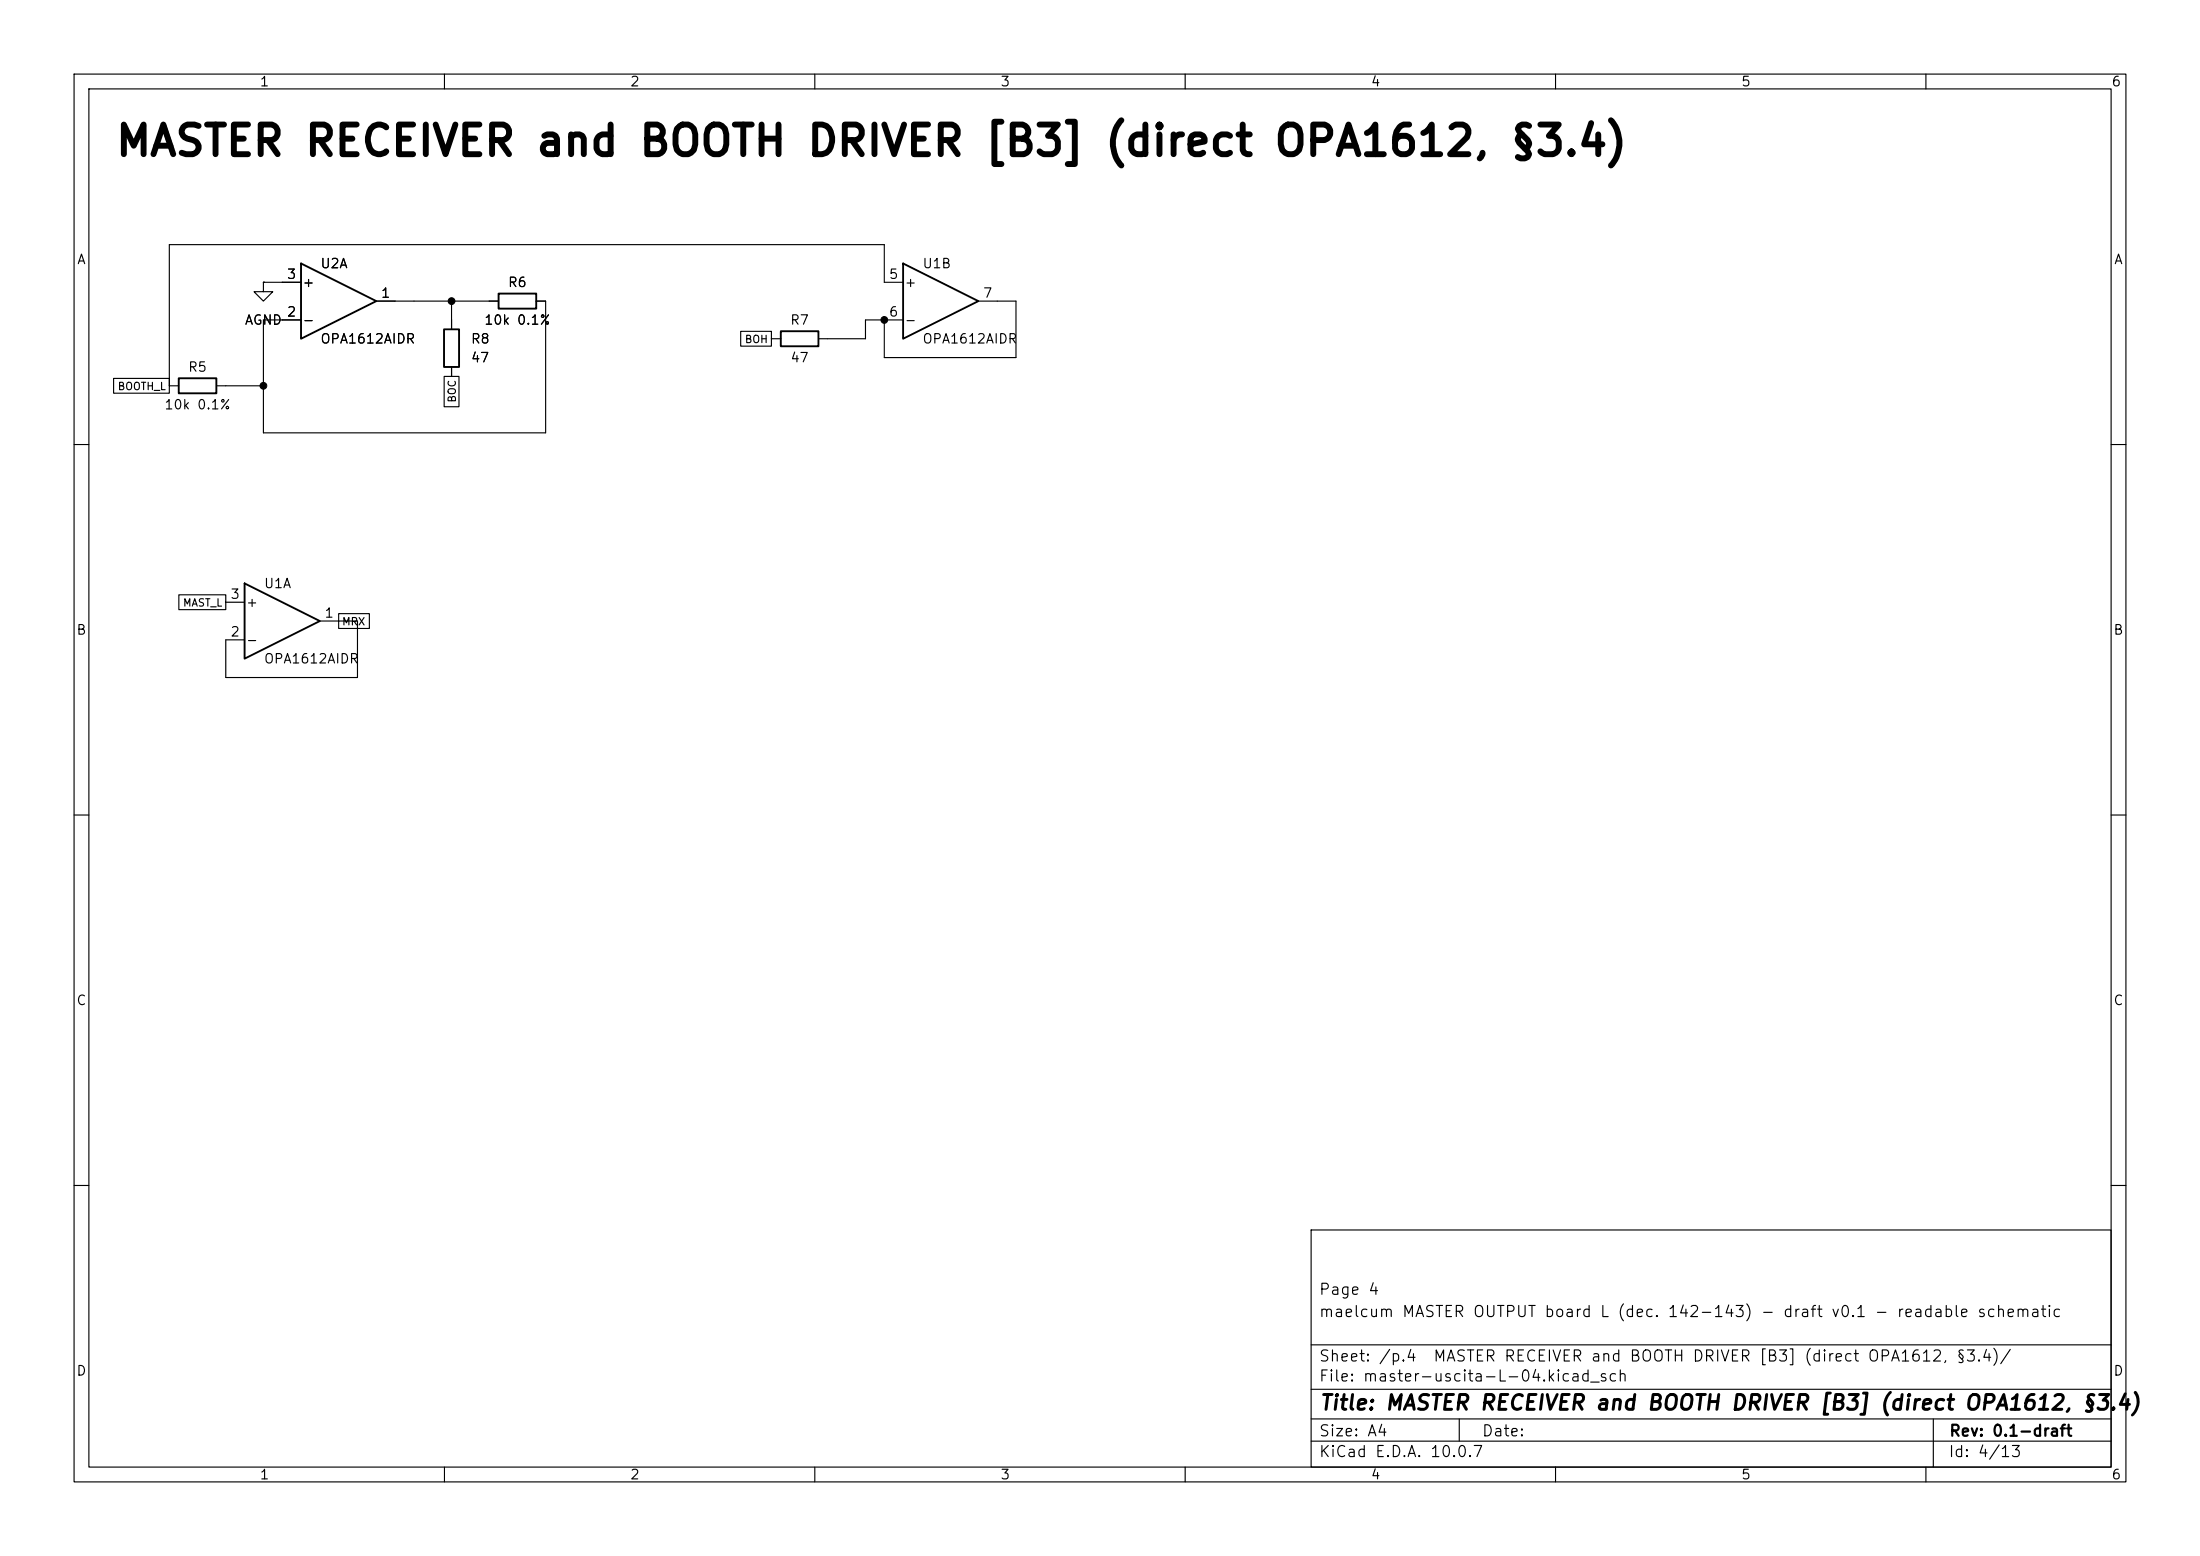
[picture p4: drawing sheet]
(kicad_sch
 (version 20260101)
 (generator "eeschema")
 (generator_version "10.0")
 (paper "A4")
 (title_block
  (title "MASTER RECEIVER and BOOTH DRIVER [B3] (direct OPA1612, §3.4)")
  (rev "0.1-draft")
  (comment 1 "maelcum MASTER OUTPUT board L (dec. 142-143) - draft v0.1 - readable schematic")
  (comment 2 "Page 4"))
 (lib_symbols
  (symbol
   "Amplifier_Operational:OPA1612AxD"
   (pin_names
    (offset 0.127)) (exclude_from_sim no) (in_bom yes) (on_board yes)
   (in_pos_files yes)
   (duplicate_pin_numbers_are_jumpers no)
   (property
    "Reference"
    "U" (at 0 5.08 0) (show_name no) (do_not_autoplace no) (effects (font (size 1.27 1.27)) (justify left)))
   (property
    "Value"
    "OPA1612AxD" (at 0 -5.08 0) (show_name no) (do_not_autoplace no) (effects (font (size 1.27 1.27)) (justify left)))
   (property
    "Footprint"
    "" (at 0 0 0) (show_name no) (do_not_autoplace no) (hide yes) (effects (font (size 1.27 1.27))))
   (property
    "Datasheet"
    "http://www.ti.com/lit/ds/symlink/opa1612.pdf" (at 0 0 0) (show_name no) (do_not_autoplace no) (hide yes) (effects (font (size 1.27 1.27))))
   (property
    "Description"
    "Dual SoundPlus High Performance, Bipolar-Input Audio Operational Amplifiers, SOIC-8" (at 0 0 0) (show_name no) (do_not_autoplace no) (hide yes) (effects (font (size 1.27 1.27))))
   (property
    "ki_locked"
    "" (at 0 0 0) (show_name no) (do_not_autoplace no) (effects (font (size 1.27 1.27))))
   (property
    "ki_keywords"
    "dual opamp" (at 0 0 0) (show_name no) (do_not_autoplace no) (hide yes) (effects (font (size 1.27 1.27))))
   (property
    "ki_fp_filters"
    "SOIC*3.9x4.9mm*P1.27mm* DIP*W7.62mm* TO*99* OnSemi*Micro8* TSSOP*3x3mm*P0.65mm* TSSOP*4.4x3mm*P0.65mm* MSOP*3x3mm*P0.65mm* SSOP*3.9x4.9mm*P0.635mm* LFCSP*2x2mm*P0.5mm* *SIP* SOIC*5.3x6.2mm*P1.27mm*" (at 0 0 0) (show_name no) (do_not_autoplace no) (hide yes) (effects (font (size 1.27 1.27))))
   (symbol
    "OPA1612AxD_1_1"
    (polyline (pts (xy -5.08 5.08) (xy 5.08 0) (xy -5.08 -5.08) (xy -5.08 5.08)) (stroke (width 0.254) (type default)) (fill (type background)))
    (pin
    output
    line (at 7.62 0 180) (length 2.54) (name
    "" (effects (font (size 1.27 1.27)))) (number
    "1" (effects (font (size 1.27 1.27)))))
    (pin
    input
    line (at -7.62 -2.54 0) (length 2.54) (name
    "-" (effects (font (size 1.27 1.27)))) (number
    "2" (effects (font (size 1.27 1.27)))))
    (pin
    input
    line (at -7.62 2.54 0) (length 2.54) (name
    "+" (effects (font (size 1.27 1.27)))) (number
    "3" (effects (font (size 1.27 1.27))))))
   (symbol
    "OPA1612AxD_2_1"
    (polyline (pts (xy -5.08 5.08) (xy 5.08 0) (xy -5.08 -5.08) (xy -5.08 5.08)) (stroke (width 0.254) (type default)) (fill (type background)))
    (pin
    input
    line (at -7.62 2.54 0) (length 2.54) (name
    "+" (effects (font (size 1.27 1.27)))) (number
    "5" (effects (font (size 1.27 1.27)))))
    (pin
    input
    line (at -7.62 -2.54 0) (length 2.54) (name
    "-" (effects (font (size 1.27 1.27)))) (number
    "6" (effects (font (size 1.27 1.27)))))
    (pin
    output
    line (at 7.62 0 180) (length 2.54) (name
    "" (effects (font (size 1.27 1.27)))) (number
    "7" (effects (font (size 1.27 1.27))))))
   (symbol
    "OPA1612AxD_3_1"
    (pin
    power_in
    line (at -2.54 -7.62 90) (length 3.81) (name
    "V-" (effects (font (size 1.27 1.27)))) (number
    "4" (effects (font (size 1.27 1.27)))))
    (pin
    power_in
    line (at -2.54 7.62 270) (length 3.81) (name
    "V+" (effects (font (size 1.27 1.27)))) (number
    "8" (effects (font (size 1.27 1.27))))))
   (embedded_fonts no))
  (symbol
   "Device:R"
   (pin_numbers (hide yes))
   (pin_names
    (offset 0)) (exclude_from_sim no) (in_bom yes) (on_board yes)
   (in_pos_files yes)
   (duplicate_pin_numbers_are_jumpers no)
   (property
    "Reference"
    "R" (at 2.032 0 90) (show_name no) (do_not_autoplace no) (effects (font (size 1.27 1.27))))
   (property
    "Value"
    "R" (at 0 0 90) (show_name no) (do_not_autoplace no) (effects (font (size 1.27 1.27))))
   (property
    "Footprint"
    "" (at -1.778 0 90) (show_name no) (do_not_autoplace no) (hide yes) (effects (font (size 1.27 1.27))))
   (property
    "Datasheet"
    "" (at 0 0 0) (show_name no) (do_not_autoplace no) (hide yes) (effects (font (size 1.27 1.27))))
   (property
    "Description"
    "Resistor" (at 0 0 0) (show_name no) (do_not_autoplace no) (hide yes) (effects (font (size 1.27 1.27))))
   (property
    "ki_keywords"
    "R res resistor" (at 0 0 0) (show_name no) (do_not_autoplace no) (hide yes) (effects (font (size 1.27 1.27))))
   (property
    "ki_fp_filters"
    "R_*" (at 0 0 0) (show_name no) (do_not_autoplace no) (hide yes) (effects (font (size 1.27 1.27))))
   (symbol
    "R_0_1"
    (rectangle (start -1.016 -2.54) (end 1.016 2.54) (stroke (width 0.254) (type default)) (fill (type none))))
   (symbol
    "R_1_1"
    (pin
    passive
    line (at 0 3.81 270) (length 1.27) (name
    "" (effects (font (size 1.27 1.27)))) (number
    "1" (effects (font (size 1.27 1.27)))))
    (pin
    passive
    line (at 0 -3.81 90) (length 1.27) (name
    "" (effects (font (size 1.27 1.27)))) (number
    "2" (effects (font (size 1.27 1.27))))))
   (embedded_fonts no))
  (symbol
   "power:GND"
   (power global)
   (pin_numbers (hide yes))
   (pin_names
    (offset 0) (hide yes)) (exclude_from_sim no) (in_bom yes) (on_board yes)
   (in_pos_files yes)
   (duplicate_pin_numbers_are_jumpers no)
   (property
    "Reference"
    "#PWR" (at 0 -6.35 0) (show_name no) (do_not_autoplace no) (hide yes) (effects (font (size 1.27 1.27))))
   (property
    "Value"
    "GND" (at 0 -3.81 0) (show_name no) (do_not_autoplace no) (effects (font (size 1.27 1.27))))
   (property
    "Footprint"
    "" (at 0 0 0) (show_name no) (do_not_autoplace no) (hide yes) (effects (font (size 1.27 1.27))))
   (property
    "Datasheet"
    "" (at 0 0 0) (show_name no) (do_not_autoplace no) (hide yes) (effects (font (size 1.27 1.27))))
   (property
    "Description"
    "Power symbol creates a global label with name \"GND\" , ground" (at 0 0 0) (show_name no) (do_not_autoplace no) (hide yes) (effects (font (size 1.27 1.27))))
   (property
    "ki_keywords"
    "global power" (at 0 0 0) (show_name no) (do_not_autoplace no) (hide yes) (effects (font (size 1.27 1.27))))
   (symbol
    "GND_0_1"
    (polyline (pts (xy 0 0) (xy 0 -1.27) (xy 1.27 -1.27) (xy 0 -2.54) (xy -1.27 -1.27) (xy 0 -1.27)) (stroke (width 0) (type default)) (fill (type none))))
   (symbol
    "GND_1_1"
    (pin
    power_in
    line (at 0 0 270) (length 0) (name
    "" (effects (font (size 1.27 1.27)))) (number
    "1" (effects (font (size 1.27 1.27))))))
   (embedded_fonts no)))
 (text
  "MASTER RECEIVER and BOOTH DRIVER [B3] (direct OPA1612, §3.4)"
  (exclude_from_sim no)
  (at 15.24 21.59 0)
  (effects (font (size 4 4)
    (bold yes)) (justify left bottom)))
 (symbol
  (lib_id "Amplifier_Operational:OPA1612AxD")
  (at 45.72 40.64 0)
  (unit 1)
  (body_style 1)
  (exclude_from_sim no)
  (in_bom yes)
  (on_board yes)
  (dnp no)
  (property
   "Reference"
   "U2" (at 43.18 35.56 0) (effects (font (size 1.27 1.27)) (justify left)))
  (property
   "Value"
   "OPA1612AIDR" (at 43.18 45.72 0) (effects (font (size 1.27 1.27)) (justify left)))
  (property
   "Footprint"
   "Package_SO:SOIC-8_3.9x4.9mm_P1.27mm" (at 45.72 40.64 0) (effects (font (size 1.27 1.27)) (justify left) (hide yes)))
  (property
   "Datasheet"
   "" (at 45.72 40.64 0) (effects (font (size 1.27 1.27)) (justify left) (hide yes)))
  (property
   "Nota"
   "freddo del booth; sezione B libera a massa" (at 45.72 40.64 0) (effects (font (size 1.27 1.27)) (justify left) (hide yes)))
  (pin
   "1")
  (pin
   "2")
  (pin
   "3")
  (instances (project
    "master-uscita-L" (path
    "/cc71cb06-0b2d-556a-b328-36d22986674b/81eed4e2-5057-523c-860a-599256eb7e64" (reference "U2") (unit 1)))))
 (wire
  (pts (xy 53.34 40.64) (xy 55.88 40.64))
  (stroke (width 0) (type default)))
 (symbol
  (lib_id "Device:R")
  (at 60.96 46.99 0)
  (unit 1)
  (body_style 1)
  (exclude_from_sim no)
  (in_bom yes)
  (on_board yes)
  (dnp no)
  (property
   "Reference"
   "R8" (at 63.5 45.72 0) (effects (font (size 1.27 1.27)) (justify left)))
  (property
   "Value"
   "47" (at 63.5 48.26 0) (effects (font (size 1.27 1.27)) (justify left)))
  (property
   "Footprint"
   "Resistor_SMD:R_0805_2012Metric" (at 60.96 46.99 0) (effects (font (size 1.27 1.27)) (justify left) (hide yes)))
  (property
   "Datasheet"
   "" (at 60.96 46.99 0) (effects (font (size 1.27 1.27)) (justify left) (hide yes)))
  (pin
   "1")
  (pin
   "2")
  (instances (project
    "master-uscita-L" (path
    "/cc71cb06-0b2d-556a-b328-36d22986674b/81eed4e2-5057-523c-860a-599256eb7e64" (reference "R8") (unit 1)))))
 (symbol
  (lib_id "Device:R")
  (at 69.85 40.64 270)
  (unit 1)
  (body_style 1)
  (exclude_from_sim no)
  (in_bom yes)
  (on_board yes)
  (dnp no)
  (property
   "Reference"
   "R6" (at 69.85 38.1 90) (effects (font (size 1.27 1.27))))
  (property
   "Value"
   "10k 0.1%" (at 69.85 43.18 90) (effects (font (size 1.27 1.27))))
  (property
   "Footprint"
   "Resistor_SMD:R_0805_2012Metric" (at 69.85 40.64 0) (effects (font (size 1.27 1.27)) (justify left) (hide yes)))
  (property
   "Datasheet"
   "" (at 69.85 40.64 0) (effects (font (size 1.27 1.27)) (justify left) (hide yes)))
  (pin
   "1")
  (pin
   "2")
  (instances (project
    "master-uscita-L" (path
    "/cc71cb06-0b2d-556a-b328-36d22986674b/81eed4e2-5057-523c-860a-599256eb7e64" (reference "R6") (unit 1)))))
 (wire
  (pts (xy 55.88 40.64) (xy 60.96 40.64))
  (stroke (width 0) (type default)))
 (wire
  (pts (xy 60.96 40.64) (xy 60.96 43.18))
  (stroke (width 0) (type default)))
 (wire
  (pts (xy 60.96 40.64) (xy 66.04 40.64))
  (stroke (width 0) (type default)))
 (junction
  (at 60.96 40.64)
  (diameter 0)
  (color 0 0 0 0))
 (wire
  (pts (xy 38.1 38.1) (xy 35.56 38.1))
  (stroke (width 0) (type default)))
 (symbol
  (lib_id "power:GND")
  (at 35.56 38.1 0)
  (unit 1)
  (body_style 1)
  (exclude_from_sim no)
  (in_bom yes)
  (on_board yes)
  (dnp no)
  (property
   "Reference"
   "#PWR001" (at 35.56 38.1 0) (effects (font (size 1.27 1.27)) (justify left) (hide yes)))
  (property
   "Value"
   "AGND" (at 35.56 43.18 0) (effects (font (size 1.27 1.27))))
  (property
   "Footprint"
   "" (at 35.56 38.1 0) (effects (font (size 1.27 1.27)) (justify left) (hide yes)))
  (property
   "Datasheet"
   "" (at 35.56 38.1 0) (effects (font (size 1.27 1.27)) (justify left) (hide yes)))
  (pin
   "1")
  (instances (project
    "master-uscita-L" (path
    "/cc71cb06-0b2d-556a-b328-36d22986674b/81eed4e2-5057-523c-860a-599256eb7e64" (reference "#PWR001") (unit 1)))))
 (wire
  (pts (xy 38.1 43.18) (xy 35.56 43.18))
  (stroke (width 0) (type default)))
 (wire
  (pts (xy 35.56 43.18) (xy 35.56 52.07))
  (stroke (width 0) (type default)))
 (symbol
  (lib_id "Device:R")
  (at 26.67 52.07 90)
  (unit 1)
  (body_style 1)
  (exclude_from_sim no)
  (in_bom yes)
  (on_board yes)
  (dnp no)
  (property
   "Reference"
   "R5" (at 26.67 49.53 90) (effects (font (size 1.27 1.27))))
  (property
   "Value"
   "10k 0.1%" (at 26.67 54.61 90) (effects (font (size 1.27 1.27))))
  (property
   "Footprint"
   "Resistor_SMD:R_0805_2012Metric" (at 26.67 52.07 0) (effects (font (size 1.27 1.27)) (justify left) (hide yes)))
  (property
   "Datasheet"
   "" (at 26.67 52.07 0) (effects (font (size 1.27 1.27)) (justify left) (hide yes)))
  (pin
   "1")
  (pin
   "2")
  (instances (project
    "master-uscita-L" (path
    "/cc71cb06-0b2d-556a-b328-36d22986674b/81eed4e2-5057-523c-860a-599256eb7e64" (reference "R5") (unit 1)))))
 (wire
  (pts (xy 35.56 52.07) (xy 30.48 52.07))
  (stroke (width 0) (type default)))
 (symbol
  (lib_id "Amplifier_Operational:OPA1612AxD")
  (at 127 40.64 0)
  (unit 2)
  (body_style 1)
  (exclude_from_sim no)
  (in_bom yes)
  (on_board yes)
  (dnp no)
  (property
   "Reference"
   "U1" (at 124.46 35.56 0) (effects (font (size 1.27 1.27)) (justify left)))
  (property
   "Value"
   "OPA1612AIDR" (at 124.46 45.72 0) (effects (font (size 1.27 1.27)) (justify left)))
  (property
   "Footprint"
   "Package_SO:SOIC-8_3.9x4.9mm_P1.27mm" (at 127 40.64 0) (effects (font (size 1.27 1.27)) (justify left) (hide yes)))
  (property
   "Datasheet"
   "" (at 127 40.64 0) (effects (font (size 1.27 1.27)) (justify left) (hide yes)))
  (property
   "Nota"
   "NOTA: ricevitore del cavo J2 (il caldo e il freddo caricano 500 ohm); caldo del booth" (at 127 40.64 0) (effects (font (size 1.27 1.27)) (justify left) (hide yes)))
  (pin
   "5")
  (pin
   "6")
  (pin
   "7")
  (instances (project
    "master-uscita-L" (path
    "/cc71cb06-0b2d-556a-b328-36d22986674b/81eed4e2-5057-523c-860a-599256eb7e64" (reference "U1") (unit 2)))))
 (wire
  (pts (xy 119.38 43.18) (xy 116.84 43.18))
  (stroke (width 0) (type default)))
 (wire
  (pts (xy 116.84 43.18) (xy 116.84 45.72))
  (stroke (width 0) (type default)))
 (symbol
  (lib_id "Device:R")
  (at 107.95 45.72 270)
  (unit 1)
  (body_style 1)
  (exclude_from_sim no)
  (in_bom yes)
  (on_board yes)
  (dnp no)
  (property
   "Reference"
   "R7" (at 107.95 43.18 90) (effects (font (size 1.27 1.27))))
  (property
   "Value"
   "47" (at 107.95 48.26 90) (effects (font (size 1.27 1.27))))
  (property
   "Footprint"
   "Resistor_SMD:R_0805_2012Metric" (at 107.95 45.72 0) (effects (font (size 1.27 1.27)) (justify left) (hide yes)))
  (property
   "Datasheet"
   "" (at 107.95 45.72 0) (effects (font (size 1.27 1.27)) (justify left) (hide yes)))
  (property
   "Nota"
   "NOTA: 47 ohm di uscita prima del relè" (at 107.95 45.72 0) (effects (font (size 1.27 1.27)) (justify left) (hide yes)))
  (pin
   "1")
  (pin
   "2")
  (instances (project
    "master-uscita-L" (path
    "/cc71cb06-0b2d-556a-b328-36d22986674b/81eed4e2-5057-523c-860a-599256eb7e64" (reference "R7") (unit 1)))))
 (wire
  (pts (xy 116.84 45.72) (xy 111.76 45.72))
  (stroke (width 0) (type default)))
 (symbol
  (lib_id "Amplifier_Operational:OPA1612AxD")
  (at 38.1 83.82 0)
  (unit 1)
  (body_style 1)
  (exclude_from_sim no)
  (in_bom yes)
  (on_board yes)
  (dnp no)
  (property
   "Reference"
   "U1" (at 35.56 78.74 0) (effects (font (size 1.27 1.27)) (justify left)))
  (property
   "Value"
   "OPA1612AIDR" (at 35.56 88.9 0) (effects (font (size 1.27 1.27)) (justify left)))
  (property
   "Footprint"
   "Package_SO:SOIC-8_3.9x4.9mm_P1.27mm" (at 38.1 83.82 0) (effects (font (size 1.27 1.27)) (justify left) (hide yes)))
  (property
   "Datasheet"
   "" (at 38.1 83.82 0) (effects (font (size 1.27 1.27)) (justify left) (hide yes)))
  (property
   "Nota"
   "NOTA: ricevitore del cavo J2 (il caldo e il freddo caricano 500 ohm); caldo del booth" (at 38.1 83.82 0) (effects (font (size 1.27 1.27)) (justify left) (hide yes)))
  (pin
   "1")
  (pin
   "2")
  (pin
   "3")
  (instances (project
    "master-uscita-L" (path
    "/cc71cb06-0b2d-556a-b328-36d22986674b/81eed4e2-5057-523c-860a-599256eb7e64" (reference "U1") (unit 1)))))
 (wire
  (pts (xy 119.38 43.18) (xy 119.38 48.26))
  (stroke (width 0) (type default)))
 (wire
  (pts (xy 119.38 48.26) (xy 137.16 48.26))
  (stroke (width 0) (type default)))
 (wire
  (pts (xy 137.16 48.26) (xy 137.16 40.64))
  (stroke (width 0) (type default)))
 (wire
  (pts (xy 137.16 40.64) (xy 134.62 40.64))
  (stroke (width 0) (type default)))
 (wire
  (pts (xy 35.56 52.07) (xy 35.56 58.42))
  (stroke (width 0) (type default)))
 (wire
  (pts (xy 35.56 58.42) (xy 73.66 58.42))
  (stroke (width 0) (type default)))
 (wire
  (pts (xy 73.66 58.42) (xy 73.66 40.64))
  (stroke (width 0) (type default)))
 (wire
  (pts (xy 30.48 86.36) (xy 30.48 91.44))
  (stroke (width 0) (type default)))
 (wire
  (pts (xy 30.48 91.44) (xy 48.26 91.44))
  (stroke (width 0) (type default)))
 (wire
  (pts (xy 48.26 91.44) (xy 48.26 83.82))
  (stroke (width 0) (type default)))
 (wire
  (pts (xy 48.26 83.82) (xy 45.72 83.82))
  (stroke (width 0) (type default)))
 (wire
  (pts (xy 22.86 52.07) (xy 22.86 33.02))
  (stroke (width 0) (type default)))
 (wire
  (pts (xy 22.86 33.02) (xy 119.38 33.02))
  (stroke (width 0) (type default)))
 (wire
  (pts (xy 119.38 33.02) (xy 119.38 38.1))
  (stroke (width 0) (type default)))
 (junction
  (at 35.56 52.07)
  (diameter 0)
  (color 0 0 0 0))
 (junction
  (at 119.38 43.18)
  (diameter 0)
  (color 0 0 0 0))
 (global_label
  "BOC"
  (shape passive)
  (at 60.96 50.8 270)
  (fields_autoplaced yes)
  (effects (font (size 1 1)) (justify right)))
 (global_label
  "BOOTH_L"
  (shape passive)
  (at 22.86 52.07 180)
  (fields_autoplaced yes)
  (effects (font (size 1 1)) (justify right)))
 (global_label
  "BOH"
  (shape passive)
  (at 104.14 45.72 180)
  (fields_autoplaced yes)
  (effects (font (size 1 1)) (justify right)))
 (global_label
  "MRX"
  (shape passive)
  (at 45.72 83.82 0)
  (fields_autoplaced yes)
  (effects (font (size 1 1)) (justify left)))
 (global_label
  "MAST_L"
  (shape passive)
  (at 30.48 81.28 180)
  (fields_autoplaced yes)
  (effects (font (size 1 1)) (justify right))))
